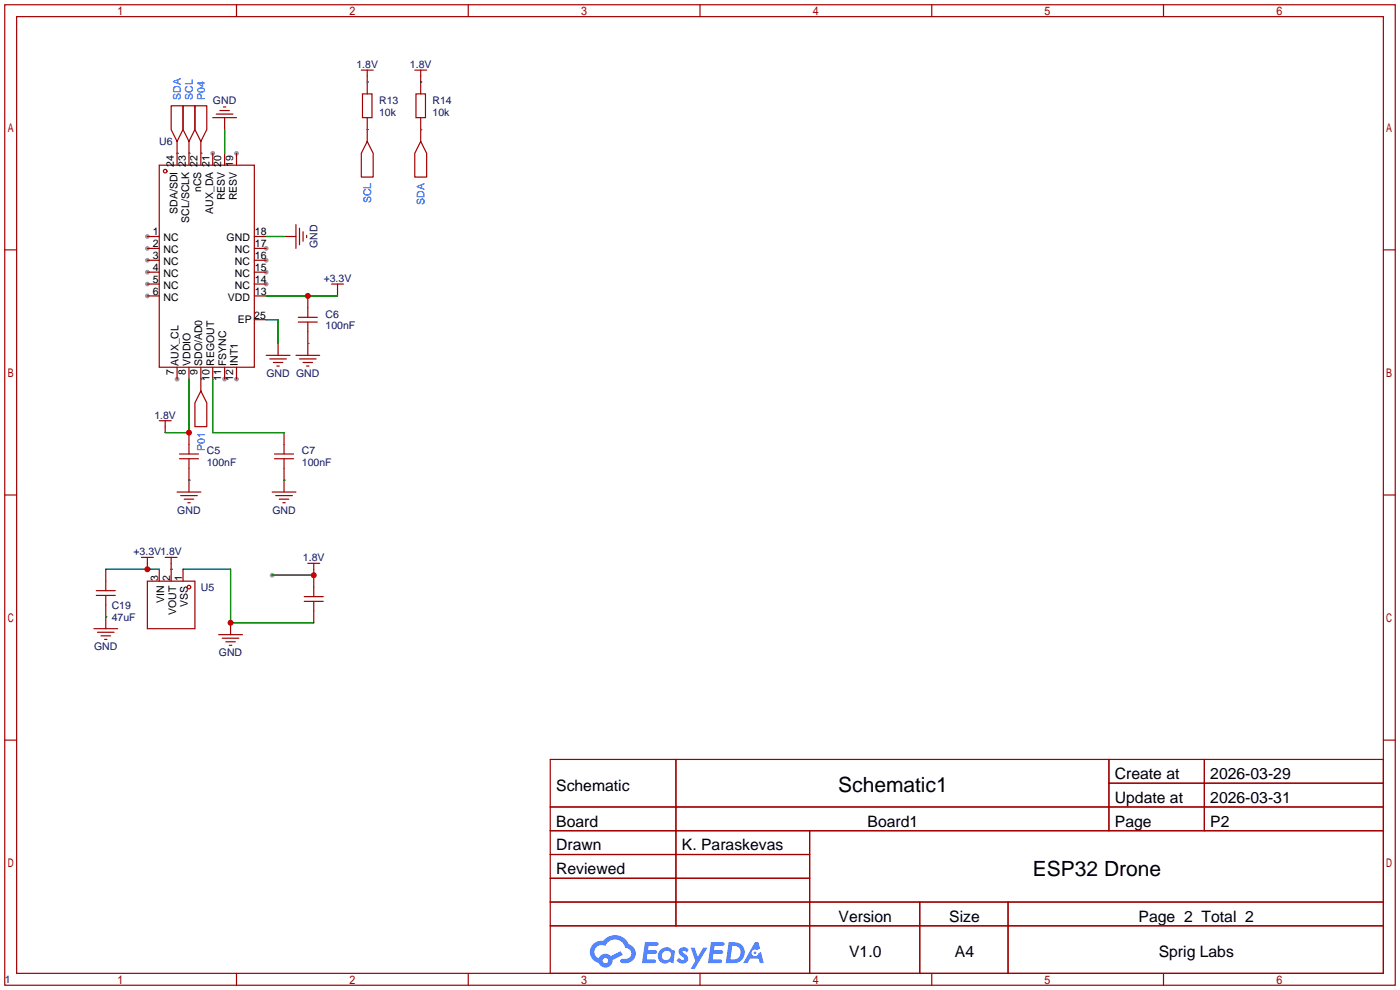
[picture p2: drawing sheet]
<svg xmlns="http://www.w3.org/2000/svg" width="299mm" height="212mm" viewBox="0 0 299 212" stroke-linecap="round" stroke-linejoin="round" font-family="sans-serif">
<g fill="#999">
<circle cx="31.5" cy="50.5" r=".51"/>
<circle cx="31.5" cy="53.1" r=".51"/>
<circle cx="31.5" cy="55.6" r=".51"/>
<circle cx="31.5" cy="58.2" r=".51"/>
<circle cx="31.5" cy="60.7" r=".51"/>
<circle cx="31.5" cy="63.2" r=".51"/>
<circle cx="37.8" cy="81" r=".51"/>
<circle cx="48" cy="81" r=".51"/>
<circle cx="50.5" cy="81" r=".51"/>
<circle cx="56.9" cy="60.7" r=".51"/>
<circle cx="56.9" cy="58.2" r=".51"/>
<circle cx="56.9" cy="55.6" r=".51"/>
<circle cx="56.9" cy="53.1" r=".51"/>
<circle cx="50.5" cy="32.8" r=".51"/>
<circle cx="45.5" cy="32.8" r=".51"/>
<circle cx="58.2" cy="122.9" r=".51"/>
</g>
<g fill="none" stroke="#a10000" stroke-width=".25">
<path d="M1 1h297.2v209.6h-297.2zM3.6 3.6h292.1v204.4h-292.1zM50.5 1v2.6M100.1 1v2.6M149.6 1v2.6M199.1 1v2.6M248.7 1v2.6M1 53.4h2.6M295.7 53.4h2.5M1 105.8h2.6M295.7 105.8h2.5M1 158.2h2.6"/>
<path d="M295.7 158.2h2.5M117.6 162.3h178.1v45.7h-178.1zM117.6 172.5h178.1M117.6 177.5h178.1M144.5 162.3v35.6M173 177.5v30.5M237 162.3v15.2M237 167.4h58.7M257.4 162.3v15.2M117.6 182.6h55.4M117.6 192.8h178.1M117.6 187.7h55.4"/>
<path d="M117.6 197.9h178.1M196.6 192.8v15.2M215.4 192.8v15.2M50.5 208v2.6M100.1 208v2.6M149.6 208v2.6M199.1 208v2.6M248.7 208v2.6"/>
</g>
<g fill="#5487ff">
<path d="M145.3 202.7a1.3 1.3 0 0 1 1.9 .3l-.4 .6a.54 .54 0 0 0-.9-.2l.1 .2a1.34 1.34 0 0 1 .9 1.8 1.47 1.47 0 0 1-2.3-.1l.5-.6 .8 .5a.31 .31 0 0 0 .4-.3 .31 .31 0 0 0-.3-.4 1.12 1.12 0 0 1-.7-1.8z"/>
<path d="M147.6 202.5h.9l.6 2 1.2-2h.9l-2.7 4.6h-.9l1-1.7z"/>
<path d="M137.8 201.4h1.7a1.31 1.31 0 0 1 1.2 .2 .4 .4 0 0 1-.3 .5l-1.8 .1-.1 .9h1.6a.4 .4 0 0 1 .4 .4 .4 .4 0 0 1-.5 .4h-1.6l-.2 1.2h1.4a.46 .46 0 0 1 .5 0 .46 .46 0 0 1 .1 .5l-.4 .2h-2.6z"/>
<path d="M151.9 201.4h1.7a1.32 1.32 0 0 1 1.2 .2 .39 .39 0 0 1-.3 .5l-1.8 .1-.1 .9h1.6a.4 .4 0 0 1 .4 .4 .4 .4 0 0 1-.4 .4h-1.7l-.2 1.2h1.4a.46 .46 0 0 1 .5 0 .46 .46 0 0 1 .1 .5l-.4 .2h-2.6z"/>
<path d="M161.3 201.4h.8l.3 1.3-.6 .4a.75 .75 0 0 0-1.1 .3 .75 .75 0 0 0 .5 1 .75 .75 0 0 0 .9-.7l.5-.2 .6 2.3h-.8l-.3-.9h-1.8l-.5 .9h-1z"/>
<path d="M155.7 201.4l-.6 4.4h1.5a2.27 2.27 0 0 0 2.6-2.2 2.27 2.27 0 0 0-2.7-2.2zM156.5 202.1a1.5 1.5 0 0 1 1.8 1.6 1.5 1.5 0 0 1-1.9 1.4h-.3z"/>
<path d="M141.2 203a1.6 1.6 0 0 0-.3 2.3 1.6 1.6 0 0 0 2.3 .2l.7 .3 .3-2.4-.1-.3-.5-.1a1.58 1.58 0 0 0-2.4 0zM141.8 203.5a.98 .98 0 0 1 1.6 .4 .98 .98 0 0 1-1.1 1.3 .94 .94 0 0 1-.9-.7 .94 .94 0 0 1 .4-1z"/>
<path d="M126.8 201.8a2.37 2.37 0 0 0 1.1 4 1.54 1.54 0 0 0 1.8 1 1.54 1.54 0 0 0 1.2-1.6l2.2-1.1-.5-.8-2 1a1.57 1.57 0 0 0-2.7 .5 1.5 1.5 0 0 1-.7-2.1 1.5 1.5 0 0 1 2.2-.5 2.23 2.23 0 0 1 2.3-1.4 2.23 2.23 0 0 1 2 1.8 1.16 1.16 0 0 1 1.2 1.1 1.16 1.16 0 0 1-1.1 1.2h-.7a.47 .47 0 0 0-.5 .4 .47 .47 0 0 0 .4 .5 2.17 2.17 0 0 0 2.5-.9 2.17 2.17 0 0 0-.3-2.7l-.8-.4a3.2 3.2 0 0 0-5.5-.7l-1.1 .1zM128.8 205.3a.6 .6 0 0 1 1.2 0 .6 .6 0 0 1-1.2 0z"/>
<circle cx="161.4" cy="203.6" r=".28"/>
</g>
<g fill="none" stroke="#a10000" stroke-width=".25">
<path d="M77.2 15h2.6M78.5 15v5.1M88.6 15h2.6M89.9 15v5.1M34 35.3h20.4v43.2h-20.4zM36.6 22.6h2.5v5.1l-1.3 2.5-1.2-2.5zM37.8 30.2v5.1M39.1 22.6h2.6v5.1l-1.3 2.5-1.3-2.5zM40.4 30.2v5.1M41.7 22.6h2.5v5.1l-1.3 2.5-1.2-2.5zM42.9 30.2v5.1M45.5 32.8v2.5"/>
<path d="M45.5 25.1h5M46.2 24.4h3.6M47 23.6h2M47.8 22.9h.5M48 25.1v2.6M48 32.8v2.5M50.5 32.8v2.5M77.5 20.1h2v5h-2zM78.5 30.2l1.3 2.6v5h-2.6v-5zM78.5 25.1v5.1M88.9 20.1h2v5h-2zM89.9 30.2l1.3 2.6v5h-2.6v-5z"/>
<path d="M89.9 25.1v5.1M31.5 50.5h2.5M31.5 53.1h2.5M31.5 55.6h2.5M31.5 58.2h2.5M54.4 50.5h2.5M54.4 53.1h2.5M54.4 55.6h2.5M54.4 58.2h2.5M60.7 50.5h2.5M63.2 48v5.1M64 48.8v3.5"/>
<path d="M64.8 49.5v2.1M65.5 50.3v.5M31.5 60.7h2.5M31.5 63.2h2.5M37.8 78.5v2.5M40.4 78.5v2.5M42.9 78.5v5.1M45.5 78.5v2.5M48 78.5v2.5M50.5 78.5v2.5M54.4 60.7h2.5M54.4 63.2h2.5"/>
<path d="M54.4 68.3h2.5M56.9 75.9h5.1M57.7 76.7h3.5M58.4 77.5h2.1M59.2 78.2h.5M59.4 73.4v2.5M63.2 75.9h5.1M63.8 68.8h4M63.8 67.8h4M64 76.7h3.6M64.8 77.5h2M65.5 78.2h.5"/>
<path d="M65.8 63.2v4.6M65.8 68.8v7.1M70.9 60.7h2.5M72.1 60.7v2.5M34 89.9h2.6M35.3 89.9v2.6M38.4 98h4M38.4 97h4M40.4 92.5v4.5M40.4 98v7.2M42.9 83.6l1.3 2.5v5.1h-2.5v-5.1zM58.7 98h4"/>
<path d="M58.7 97h4M60.7 92.5v4.5M60.7 98v7.2M30.2 119.1h2.6M31.5 119.1v2.6M35.3 119.1h2.5M36.6 119.1v5.1M37.8 105.2h5.1M38.6 105.9h3.6M39.4 106.7h2M40.1 107.4h.5M58.2 105.2h5"/>
<path d="M58.9 105.9h3.6M59.7 106.7h2M60.5 107.4h.5M20.1 134.4h5M20.6 127.3h4M20.6 126.2h4M20.8 135.1h3.6M21.6 135.9h2M22.4 136.7h.5M22.6 121.7v4.5M22.6 127.3v7.1M31.5 124.2h10.2v10.2h-10.2z"/>
<path d="M34 121.7v2.5M39.1 121.7v2.5M46.7 135.6h5.1M47.5 136.4h3.6M48.3 137.2h2M49 137.9h.5M49.3 133.1v2.5M65 128.5h4.1M65 127.5h4.1M65.8 120.4h2.5M67.1 120.4v7.1M67.1 128.5v4.6"/>
<circle cx="35.3" cy="36.6" r=".38"/>
<circle cx="40.4" cy="125.5" r=".38"/>
</g>
<g fill="none" stroke="#008700" stroke-width=".25">
<path d="M78.5 17.5h.1M89.9 17.5h.1M37.8 32.8h.1M40.4 32.8h.1M42.9 32.8h.1M48 27.7v5.1M78.5 27.7h.1M89.9 27.7h.1M56.9 50.5h3.8M56.9 63.2h15.2M56.9 68.3h2.5v5.1M65.8 73.4h.1"/>
<path d="M40.4 81v11.5h-5.1M42.9 81h.1M45.5 81v11.5h15.2M40.4 102.6h.1M60.7 102.6h.1M22.6 131.8h.1M22.6 121.7h11.4M36.6 121.7h.1M39.1 121.7h10.2v11.4h17.8M58.2 122.9h8.9"/>
</g>
<g fill="#c00">
<circle cx="65.8" cy="63.2" r=".63"/>
<circle cx="67.1" cy="122.9" r=".63"/>
<circle cx="49.3" cy="133.1" r=".63"/>
<circle cx="31.5" cy="121.7" r=".63"/>
<circle cx="40.4" cy="92.5" r=".63"/>
</g>
<g font-size="4.5">
<text x="179.2" y="169.4">Schematic1</text>
<text x="220.8" y="187.1">ESP32 Drone</text>
</g>
<g font-size="3.4">
<text x="238.3" y="166.5">Create at</text>
<text x="258.7" y="166.5">2026-03-29</text>
<text x="118.9" y="169">Schematic</text>
<text x="238.3" y="171.6">Update at</text>
<text x="258.7" y="171.6">2026-03-31</text>
<text x="118.9" y="176.6">Board</text>
<text x="185.4" y="176.6">Board1</text>
<text x="238.3" y="176.6">Page</text>
<text x="258.7" y="176.6">P2</text>
<text x="118.9" y="181.7">Drawn</text>
<text x="145.7" y="181.7">K. Paraskevas</text>
<text x="118.9" y="186.8">Reviewed</text>
<text x="179.2" y="197">Version</text>
<text x="202.9" y="197">Size</text>
<text x="243.3" y="197">Page 2 Total 2</text>
<text x="181.5" y="204.6">V1.0</text>
<text x="204.1" y="204.6">A4</text>
<text x="247.6" y="204.6">Sprig Labs</text>
</g>
<g font-size="2.2" fill="#000080">
<text x="76.2" y="14.5">1.8V</text>
<text x="87.6" y="14.5">1.8V</text>
<text x="45.5" y="22.2">GND</text>
<text x="81" y="22.2">R13</text>
<text x="92.5" y="22.2">R14</text>
<text x="81" y="24.7">10k</text>
<text x="92.5" y="24.7">10k</text>
<text x="34" y="31">U6</text>
<text x="67.9" y="53" transform="rotate(-90 67.9 53)">GND</text>
<text x="69.2" y="60.3">+3.3V</text>
<text x="69.6" y="67.9">C6</text>
<text x="69.6" y="70.4">100nF</text>
<text x="56.9" y="80.6">GND GND</text>
<text x="33" y="89.5">1.8V</text>
<text x="44.2" y="97.1">C5</text>
<text x="44.2" y="99.6">100nF</text>
<text x="64.5" y="97.1">C7</text>
<text x="64.5" y="99.6">100nF</text>
<text x="37.9" y="109.8">GND</text>
<text x="58.2" y="109.8">GND</text>
<text x="28.5" y="118.7">+3.3V1.8V</text>
<text x="64.8" y="119.9">1.8V</text>
<text x="23.9" y="130.1">C19</text>
<text x="42.9" y="126.3">U5</text>
<text x="23.9" y="132.6">47uF</text>
<text x="20.1" y="139">GND</text>
<text x="46.8" y="140.3">GND</text>
<text x="1" y="210.1">1</text>
</g>
<g font-size="2.2" fill="#00f">
<text x="38.7" y="21.3" transform="rotate(-90 38.7 21.3)">SDA</text>
<text x="41.2" y="21.3" transform="rotate(-90 41.2 21.3)">SCL</text>
<text x="43.7" y="21.3" transform="rotate(-90 43.7 21.3)">P04</text>
<text x="79.3" y="43.5" transform="rotate(-90 79.3 43.5)">SCL</text>
<text x="90.7" y="43.7" transform="rotate(-90 90.7 43.7)">SDA</text>
<text x="43.7" y="96.4" transform="rotate(-90 43.7 96.4)">P01</text>
</g>
<g font-size="2.2">
<text x="37.1" y="35.7" transform="rotate(-90 37.1 35.7)">24</text>
<text x="39.7" y="35.7" transform="rotate(-90 39.7 35.7)">23</text>
<text x="42.2" y="35.7" transform="rotate(-90 42.2 35.7)">22</text>
<text x="44.8" y="35.7" transform="rotate(-90 44.8 35.7)">21</text>
<text x="47.3" y="35.7" transform="rotate(-90 47.3 35.7)">20</text>
<text x="49.8" y="35.7" transform="rotate(-90 49.8 35.7)">19</text>
<text x="43" y="41.1" transform="rotate(-90 43 41.1)">nCS</text>
<text x="37.9" y="45.7" transform="rotate(-90 37.9 45.7)">SDA/SDI</text>
<text x="40.4" y="47.6" transform="rotate(-90 40.4 47.6)">SCL/SCLK</text>
<text x="45.5" y="45.7" transform="rotate(-90 45.5 45.7)">AUX_DA</text>
<text x="48.1" y="42.8" transform="rotate(-90 48.1 42.8)">RESV</text>
<text x="50.6" y="42.8" transform="rotate(-90 50.6 42.8)">RESV</text>
<text x="32.7" y="50.3">1</text>
<text x="32.7" y="52.9">2</text>
<text x="35" y="51.6">NC</text>
<text x="48.4" y="51.6">GND</text>
<text x="54.5" y="52.9">17</text>
<text x="54.5" y="50.3">18</text>
<text x="32.7" y="55.4">3</text>
<text x="32.7" y="58">4</text>
<text x="35" y="54.1">NC</text>
<text x="35" y="56.7">NC</text>
<text x="35" y="59.2">NC</text>
<text x="50.2" y="59.2">NC</text>
<text x="50.2" y="56.7">NC</text>
<text x="50.2" y="54.1">NC</text>
<text x="54.5" y="58">15</text>
<text x="54.5" y="55.4">16</text>
<text x="32.7" y="60.5">5</text>
<text x="32.7" y="63">6</text>
<text x="35" y="61.8">NC</text>
<text x="35" y="64.3">NC</text>
<text x="48.7" y="64.3">VDD</text>
<text x="50.2" y="61.8">NC</text>
<text x="54.5" y="63">13</text>
<text x="54.5" y="60.5">14</text>
<text x="50.9" y="69.1">EP</text>
<text x="54.4" y="68.1">25</text>
<text x="37.1" y="80.1" transform="rotate(-90 37.1 80.1)">7</text>
<text x="38.2" y="78.2" transform="rotate(-90 38.2 78.2)">AUX_CL</text>
<text x="39.7" y="80.1" transform="rotate(-90 39.7 80.1)">8</text>
<text x="40.7" y="78.2" transform="rotate(-90 40.7 78.2)">VDDIO</text>
<text x="42.2" y="80.1" transform="rotate(-90 42.2 80.1)">9</text>
<text x="43.2" y="78.2" transform="rotate(-90 43.2 78.2)">SDO/AD0</text>
<text x="44.8" y="81.3" transform="rotate(-90 44.8 81.3)">10</text>
<text x="45.8" y="78.2" transform="rotate(-90 45.8 78.2)">REGOUT</text>
<text x="47.3" y="81.3" transform="rotate(-90 47.3 81.3)">11</text>
<text x="48.3" y="78.2" transform="rotate(-90 48.3 78.2)">FSYNC</text>
<text x="49.8" y="81.3" transform="rotate(-90 49.8 81.3)">12</text>
<text x="50.9" y="78.2" transform="rotate(-90 50.9 78.2)">INT1</text>
<text x="33.8" y="124.1" transform="rotate(-90 33.8 124.1)">3</text>
<text x="36.4" y="124.1" transform="rotate(-90 36.4 124.1)">2</text>
<text x="38.9" y="124.1" transform="rotate(-90 38.9 124.1)">1</text>
<text x="35.1" y="128.9" transform="rotate(-90 35.1 128.9)">VIN</text>
<text x="37.6" y="131.4" transform="rotate(-90 37.6 131.4)">VOUT</text>
<text x="40.2" y="129.6" transform="rotate(-90 40.2 129.6)">VSS</text>
</g>
</svg>
